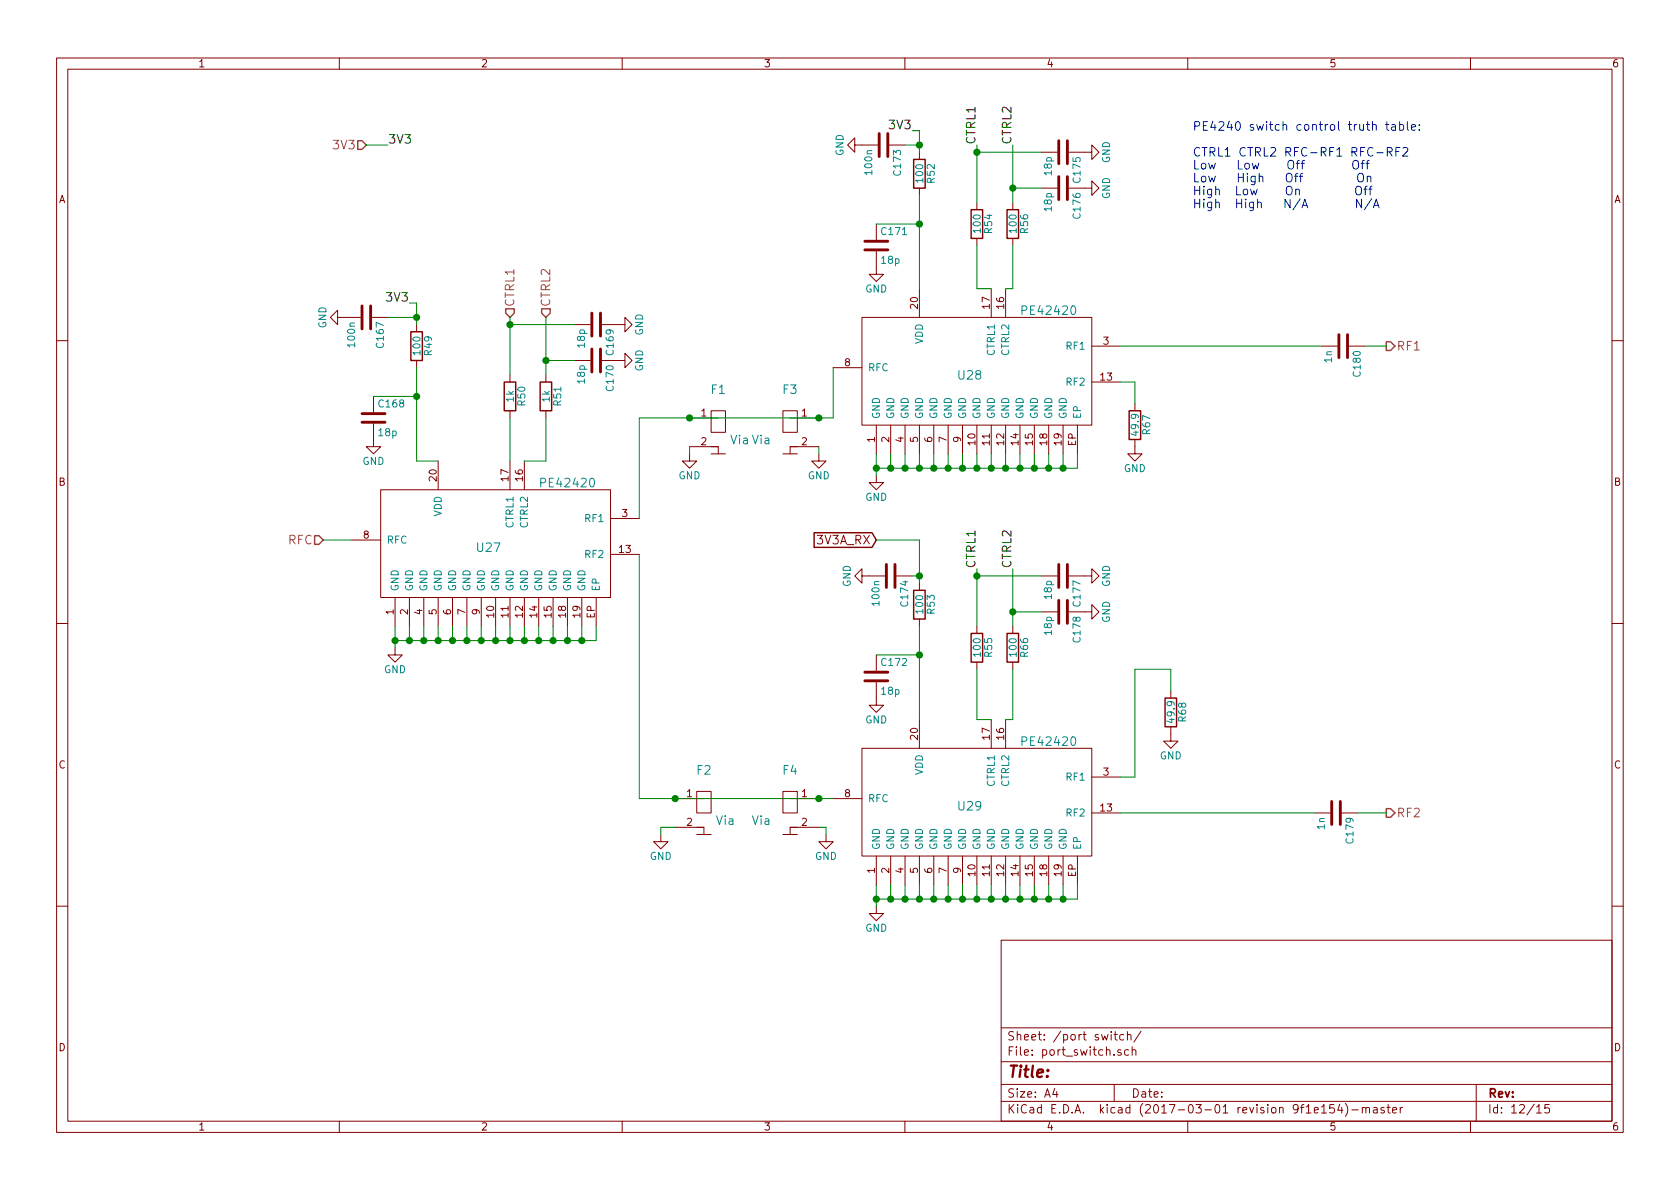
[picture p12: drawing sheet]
EESchema Schematic File Version 2
LIBS:power
LIBS:device
LIBS:transistors
LIBS:conn
LIBS:linear
LIBS:regul
LIBS:74xx
LIBS:cmos4000
LIBS:adc-dac
LIBS:memory
LIBS:xilinx
LIBS:microcontrollers
LIBS:dsp
LIBS:microchip
LIBS:analog_switches
LIBS:motorola
LIBS:texas
LIBS:intel
LIBS:audio
LIBS:interface
LIBS:digital-audio
LIBS:philips
LIBS:display
LIBS:cypress
LIBS:siliconi
LIBS:opto
LIBS:atmel
LIBS:contrib
LIBS:valves
LIBS:vna
LIBS:vna2-cache
EELAYER 26 0
EELAYER END
$Descr A4 11693 8268
encoding utf-8
Sheet 12 15
Title ""
Date ""
Rev ""
Comp ""
Comment1 ""
Comment2 ""
Comment3 ""
Comment4 ""
$EndDescr
$Comp
L PE42420 U27
U 1 1
P 3400 3750
F 0 "U27" H 3400 3700 60  0000 C CNN
F 1 "PE42420" H 3950 4150 60  0000 C CNN
F 2 "VNA:TFLGA-20" H 2900 4300 60  0001 C CNN
F 3 "" H 2900 4300 60  0001 C CNN
	1    3400 3750
	1    0    0    -1  
$EndComp
$Comp
L PE42420 U28
U 1 1
P 6750 2550
F 0 "U28" H 6750 2500 60  0000 C CNN
F 1 "PE42420" H 7300 2950 60  0000 C CNN
F 2 "VNA:TFLGA-20" H 6250 3100 60  0001 C CNN
F 3 "" H 6250 3100 60  0001 C CNN
	1    6750 2550
	1    0    0    -1  
$EndComp
$Comp
L PE42420 U29
U 1 1
P 6750 5550
F 0 "U29" H 6750 5500 60  0000 C CNN
F 1 "PE42420" H 7300 5950 60  0000 C CNN
F 2 "VNA:TFLGA-20" H 6250 6100 60  0001 C CNN
F 3 "" H 6250 6100 60  0001 C CNN
	1    6750 5550
	1    0    0    -1  
$EndComp
Text HLabel 2250 3750 0    60   Input ~ 0
RFC
Text HLabel 9650 2400 2    60   Output ~ 0
RF1
Text HLabel 9650 5650 2    60   Output ~ 0
RF2
$Comp
L R R67
U 1 1
P 7900 2950
F 0 "R67" V 7980 2950 50  0000 C CNN
F 1 "49.9" V 7900 2950 50  0000 C CNN
F 2 "VNA:R_0402b" V 7830 2950 30  0001 C CNN
F 3 "" H 7900 2950 30  0000 C CNN
	1    7900 2950
	1    0    0    -1  
$EndComp
$Comp
L GND #PWR0262
U 1 1
P 7900 3100
F 0 "#PWR0262" H 7900 2850 50  0001 C CNN
F 1 "GND" H 7900 2950 50  0000 C CNN
F 2 "" H 7900 3100 60  0000 C CNN
F 3 "" H 7900 3100 60  0000 C CNN
	1    7900 3100
	1    0    0    -1  
$EndComp
$Comp
L R R68
U 1 1
P 8150 4950
F 0 "R68" V 8230 4950 50  0000 C CNN
F 1 "49.9" V 8150 4950 50  0000 C CNN
F 2 "VNA:R_0402b" V 8080 4950 30  0001 C CNN
F 3 "" H 8150 4950 30  0000 C CNN
	1    8150 4950
	1    0    0    -1  
$EndComp
$Comp
L GND #PWR0263
U 1 1
P 8150 5100
F 0 "#PWR0263" H 8150 4850 50  0001 C CNN
F 1 "GND" H 8150 4950 50  0000 C CNN
F 2 "" H 8150 5100 60  0000 C CNN
F 3 "" H 8150 5100 60  0000 C CNN
	1    8150 5100
	1    0    0    -1  
$EndComp
$Comp
L GND #PWR0264
U 1 1
P 6100 3300
F 0 "#PWR0264" H 6100 3050 50  0001 C CNN
F 1 "GND" H 6100 3150 50  0000 C CNN
F 2 "" H 6100 3300 60  0000 C CNN
F 3 "" H 6100 3300 60  0000 C CNN
	1    6100 3300
	1    0    0    -1  
$EndComp
$Comp
L GND #PWR0265
U 1 1
P 6100 6300
F 0 "#PWR0265" H 6100 6050 50  0001 C CNN
F 1 "GND" H 6100 6150 50  0000 C CNN
F 2 "" H 6100 6300 60  0000 C CNN
F 3 "" H 6100 6300 60  0000 C CNN
	1    6100 6300
	1    0    0    -1  
$EndComp
$Comp
L GND #PWR0266
U 1 1
P 2750 4500
F 0 "#PWR0266" H 2750 4250 50  0001 C CNN
F 1 "GND" H 2750 4350 50  0000 C CNN
F 2 "" H 2750 4500 60  0000 C CNN
F 3 "" H 2750 4500 60  0000 C CNN
	1    2750 4500
	1    0    0    -1  
$EndComp
$Comp
L R R49
U 1 1
P 2900 2400
F 0 "R49" V 2980 2400 50  0000 C CNN
F 1 "100" V 2900 2400 50  0000 C CNN
F 2 "VNA:R_0402b" V 2830 2400 30  0001 C CNN
F 3 "" H 2900 2400 30  0000 C CNN
	1    2900 2400
	1    0    0    -1  
$EndComp
Text Label 2850 2100 2    60   ~ 0
3V3
$Comp
L C C168
U 1 1
P 2600 2900
F 0 "C168" H 2625 3000 50  0000 L CNN
F 1 "18p" H 2625 2800 50  0000 L CNN
F 2 "VNA:C_0402b" H 2638 2750 30  0001 C CNN
F 3 "" H 2600 2900 60  0000 C CNN
	1    2600 2900
	1    0    0    -1  
$EndComp
$Comp
L GND #PWR0267
U 1 1
P 2600 3050
F 0 "#PWR0267" H 2600 2800 50  0001 C CNN
F 1 "GND" H 2600 2900 50  0000 C CNN
F 2 "" H 2600 3050 60  0000 C CNN
F 3 "" H 2600 3050 60  0000 C CNN
	1    2600 3050
	1    0    0    -1  
$EndComp
$Comp
L R R52
U 1 1
P 6400 1200
F 0 "R52" V 6480 1200 50  0000 C CNN
F 1 "100" V 6400 1200 50  0000 C CNN
F 2 "VNA:R_0402b" V 6330 1200 30  0001 C CNN
F 3 "" H 6400 1200 30  0000 C CNN
	1    6400 1200
	1    0    0    -1  
$EndComp
Text Label 6350 900  2    60   ~ 0
3V3
$Comp
L C C171
U 1 1
P 6100 1700
F 0 "C171" H 6125 1800 50  0000 L CNN
F 1 "18p" H 6125 1600 50  0000 L CNN
F 2 "VNA:C_0402b" H 6138 1550 30  0001 C CNN
F 3 "" H 6100 1700 60  0000 C CNN
	1    6100 1700
	1    0    0    -1  
$EndComp
$Comp
L GND #PWR0268
U 1 1
P 6100 1850
F 0 "#PWR0268" H 6100 1600 50  0001 C CNN
F 1 "GND" H 6100 1700 50  0000 C CNN
F 2 "" H 6100 1850 60  0000 C CNN
F 3 "" H 6100 1850 60  0000 C CNN
	1    6100 1850
	1    0    0    -1  
$EndComp
$Comp
L R R53
U 1 1
P 6400 4200
F 0 "R53" V 6480 4200 50  0000 C CNN
F 1 "100" V 6400 4200 50  0000 C CNN
F 2 "VNA:R_0402b" V 6330 4200 30  0001 C CNN
F 3 "" H 6400 4200 30  0000 C CNN
	1    6400 4200
	1    0    0    -1  
$EndComp
$Comp
L C C172
U 1 1
P 6100 4700
F 0 "C172" H 6125 4800 50  0000 L CNN
F 1 "18p" H 6125 4600 50  0000 L CNN
F 2 "VNA:C_0402b" H 6138 4550 30  0001 C CNN
F 3 "" H 6100 4700 60  0000 C CNN
	1    6100 4700
	1    0    0    -1  
$EndComp
$Comp
L GND #PWR0269
U 1 1
P 6100 4850
F 0 "#PWR0269" H 6100 4600 50  0001 C CNN
F 1 "GND" H 6100 4700 50  0000 C CNN
F 2 "" H 6100 4850 60  0000 C CNN
F 3 "" H 6100 4850 60  0000 C CNN
	1    6100 4850
	1    0    0    -1  
$EndComp
$Comp
L R R50
U 1 1
P 3550 2750
F 0 "R50" V 3630 2750 50  0000 C CNN
F 1 "1k" V 3550 2750 50  0000 C CNN
F 2 "VNA:R_0402b" V 3480 2750 30  0001 C CNN
F 3 "" H 3550 2750 30  0000 C CNN
	1    3550 2750
	1    0    0    -1  
$EndComp
$Comp
L R R51
U 1 1
P 3800 2750
F 0 "R51" V 3880 2750 50  0000 C CNN
F 1 "1k" V 3800 2750 50  0000 C CNN
F 2 "VNA:R_0402b" V 3730 2750 30  0001 C CNN
F 3 "" H 3800 2750 30  0000 C CNN
	1    3800 2750
	1    0    0    -1  
$EndComp
Text HLabel 2550 1000 0    60   Input ~ 0
3V3
Text Label 2700 1000 0    60   ~ 0
3V3
Text Notes 8300 1450 0    60   ~ 0
PE4240 switch control truth table:\n\nCTRL1 CTRL2 RFC-RF1 RFC-RF2\nLow   Low    Off       Off\nLow   High   Off        On\nHigh  Low    On        Off\nHigh  High   N/A       N/A
Text HLabel 3550 2200 1    60   Input ~ 0
CTRL1
Text HLabel 3800 2200 1    60   Input ~ 0
CTRL2
Text Label 6800 1000 1    60   ~ 0
CTRL1
$Comp
L R R54
U 1 1
P 6800 1550
F 0 "R54" V 6880 1550 50  0000 C CNN
F 1 "100" V 6800 1550 50  0000 C CNN
F 2 "VNA:R_0402b" V 6730 1550 30  0001 C CNN
F 3 "" H 6800 1550 30  0000 C CNN
	1    6800 1550
	1    0    0    -1  
$EndComp
$Comp
L R R56
U 1 1
P 7050 1550
F 0 "R56" V 7130 1550 50  0000 C CNN
F 1 "100" V 7050 1550 50  0000 C CNN
F 2 "VNA:R_0402b" V 6980 1550 30  0001 C CNN
F 3 "" H 7050 1550 30  0000 C CNN
	1    7050 1550
	1    0    0    -1  
$EndComp
Text Label 7050 1000 1    60   ~ 0
CTRL2
Text Label 6800 3950 1    60   ~ 0
CTRL1
$Comp
L R R55
U 1 1
P 6800 4500
F 0 "R55" V 6880 4500 50  0000 C CNN
F 1 "100" V 6800 4500 50  0000 C CNN
F 2 "VNA:R_0402b" V 6730 4500 30  0001 C CNN
F 3 "" H 6800 4500 30  0000 C CNN
	1    6800 4500
	1    0    0    -1  
$EndComp
$Comp
L R R66
U 1 1
P 7050 4500
F 0 "R66" V 7130 4500 50  0000 C CNN
F 1 "100" V 7050 4500 50  0000 C CNN
F 2 "VNA:R_0402b" V 6980 4500 30  0001 C CNN
F 3 "" H 7050 4500 30  0000 C CNN
	1    7050 4500
	1    0    0    -1  
$EndComp
Text Label 7050 3950 1    60   ~ 0
CTRL2
$Comp
L C C178
U 1 1
P 7400 4250
F 0 "C178" H 7425 4350 50  0000 L CNN
F 1 "18p" H 7425 4150 50  0000 L CNN
F 2 "VNA:C_0402b" H 7438 4100 30  0001 C CNN
F 3 "" H 7400 4250 60  0000 C CNN
	1    7400 4250
	0    1    1    0   
$EndComp
$Comp
L C C177
U 1 1
P 7400 4000
F 0 "C177" H 7425 4100 50  0000 L CNN
F 1 "18p" H 7425 3900 50  0000 L CNN
F 2 "VNA:C_0402b" H 7438 3850 30  0001 C CNN
F 3 "" H 7400 4000 60  0000 C CNN
	1    7400 4000
	0    1    1    0   
$EndComp
$Comp
L GND #PWR0270
U 1 1
P 7550 4000
F 0 "#PWR0270" H 7550 3750 50  0001 C CNN
F 1 "GND" H 7550 3850 50  0000 C CNN
F 2 "" H 7550 4000 60  0000 C CNN
F 3 "" H 7550 4000 60  0000 C CNN
	1    7550 4000
	0    -1   -1   0   
$EndComp
$Comp
L GND #PWR0271
U 1 1
P 7550 4250
F 0 "#PWR0271" H 7550 4000 50  0001 C CNN
F 1 "GND" H 7550 4100 50  0000 C CNN
F 2 "" H 7550 4250 60  0000 C CNN
F 3 "" H 7550 4250 60  0000 C CNN
	1    7550 4250
	0    -1   -1   0   
$EndComp
$Comp
L C C176
U 1 1
P 7400 1300
F 0 "C176" H 7425 1400 50  0000 L CNN
F 1 "18p" H 7425 1200 50  0000 L CNN
F 2 "VNA:C_0402b" H 7438 1150 30  0001 C CNN
F 3 "" H 7400 1300 60  0000 C CNN
	1    7400 1300
	0    1    1    0   
$EndComp
$Comp
L C C175
U 1 1
P 7400 1050
F 0 "C175" H 7425 1150 50  0000 L CNN
F 1 "18p" H 7425 950 50  0000 L CNN
F 2 "VNA:C_0402b" H 7438 900 30  0001 C CNN
F 3 "" H 7400 1050 60  0000 C CNN
	1    7400 1050
	0    1    1    0   
$EndComp
$Comp
L GND #PWR0272
U 1 1
P 7550 1050
F 0 "#PWR0272" H 7550 800 50  0001 C CNN
F 1 "GND" H 7550 900 50  0000 C CNN
F 2 "" H 7550 1050 60  0000 C CNN
F 3 "" H 7550 1050 60  0000 C CNN
	1    7550 1050
	0    -1   -1   0   
$EndComp
$Comp
L GND #PWR0273
U 1 1
P 7550 1300
F 0 "#PWR0273" H 7550 1050 50  0001 C CNN
F 1 "GND" H 7550 1150 50  0000 C CNN
F 2 "" H 7550 1300 60  0000 C CNN
F 3 "" H 7550 1300 60  0000 C CNN
	1    7550 1300
	0    -1   -1   0   
$EndComp
$Comp
L C C170
U 1 1
P 4150 2500
F 0 "C170" H 4175 2600 50  0000 L CNN
F 1 "18p" H 4175 2400 50  0000 L CNN
F 2 "VNA:C_0402b" H 4188 2350 30  0001 C CNN
F 3 "" H 4150 2500 60  0000 C CNN
	1    4150 2500
	0    1    1    0   
$EndComp
$Comp
L C C169
U 1 1
P 4150 2250
F 0 "C169" H 4175 2350 50  0000 L CNN
F 1 "18p" H 4175 2150 50  0000 L CNN
F 2 "VNA:C_0402b" H 4188 2100 30  0001 C CNN
F 3 "" H 4150 2250 60  0000 C CNN
	1    4150 2250
	0    1    1    0   
$EndComp
$Comp
L GND #PWR0274
U 1 1
P 4300 2250
F 0 "#PWR0274" H 4300 2000 50  0001 C CNN
F 1 "GND" H 4300 2100 50  0000 C CNN
F 2 "" H 4300 2250 60  0000 C CNN
F 3 "" H 4300 2250 60  0000 C CNN
	1    4300 2250
	0    -1   -1   0   
$EndComp
$Comp
L GND #PWR0275
U 1 1
P 4300 2500
F 0 "#PWR0275" H 4300 2250 50  0001 C CNN
F 1 "GND" H 4300 2350 50  0000 C CNN
F 2 "" H 4300 2500 60  0000 C CNN
F 3 "" H 4300 2500 60  0000 C CNN
	1    4300 2500
	0    -1   -1   0   
$EndComp
$Comp
L C C167
U 1 1
P 2550 2200
F 0 "C167" H 2575 2300 50  0000 L CNN
F 1 "100n" H 2575 2100 50  0000 L CNN
F 2 "VNA:C_0402b" H 2588 2050 30  0001 C CNN
F 3 "" H 2550 2200 60  0000 C CNN
	1    2550 2200
	0    1    1    0   
$EndComp
$Comp
L GND #PWR0276
U 1 1
P 2400 2200
F 0 "#PWR0276" H 2400 1950 50  0001 C CNN
F 1 "GND" H 2400 2050 50  0000 C CNN
F 2 "" H 2400 2200 60  0000 C CNN
F 3 "" H 2400 2200 60  0000 C CNN
	1    2400 2200
	0    1    1    0   
$EndComp
$Comp
L C C173
U 1 1
P 6150 1000
F 0 "C173" H 6175 1100 50  0000 L CNN
F 1 "100n" H 6175 900 50  0000 L CNN
F 2 "VNA:C_0402b" H 6188 850 30  0001 C CNN
F 3 "" H 6150 1000 60  0000 C CNN
	1    6150 1000
	0    1    1    0   
$EndComp
$Comp
L GND #PWR0277
U 1 1
P 6000 1000
F 0 "#PWR0277" H 6000 750 50  0001 C CNN
F 1 "GND" H 6000 850 50  0000 C CNN
F 2 "" H 6000 1000 60  0000 C CNN
F 3 "" H 6000 1000 60  0000 C CNN
	1    6000 1000
	0    1    1    0   
$EndComp
$Comp
L C C174
U 1 1
P 6200 4000
F 0 "C174" H 6225 4100 50  0000 L CNN
F 1 "100n" H 6225 3900 50  0000 L CNN
F 2 "VNA:C_0402b" H 6238 3850 30  0001 C CNN
F 3 "" H 6200 4000 60  0000 C CNN
	1    6200 4000
	0    1    1    0   
$EndComp
$Comp
L GND #PWR0278
U 1 1
P 6050 4000
F 0 "#PWR0278" H 6050 3750 50  0001 C CNN
F 1 "GND" H 6050 3850 50  0000 C CNN
F 2 "" H 6050 4000 60  0000 C CNN
F 3 "" H 6050 4000 60  0000 C CNN
	1    6050 4000
	0    1    1    0   
$EndComp
$Comp
L C C180
U 1 1
P 9350 2400
F 0 "C180" H 9375 2500 50  0000 L CNN
F 1 "1n" H 9375 2300 50  0000 L CNN
F 2 "VNA:C_0402b" H 9388 2250 30  0001 C CNN
F 3 "" H 9350 2400 60  0000 C CNN
	1    9350 2400
	0    1    1    0   
$EndComp
$Comp
L C C179
U 1 1
P 9300 5650
F 0 "C179" H 9325 5750 50  0000 L CNN
F 1 "1n" H 9325 5550 50  0000 L CNN
F 2 "VNA:C_0402b" H 9338 5500 30  0001 C CNN
F 3 "" H 9300 5650 60  0000 C CNN
	1    9300 5650
	0    1    1    0   
$EndComp
$Comp
L Via F1
U 1 1
P 5000 2900
F 0 "F1" H 5000 3100 60  0000 C CNN
F 1 "Via" H 5150 2750 60  0000 C CNN
F 2 "VNA:RF_via" H 5000 2900 60  0001 C CNN
F 3 "" H 5000 2900 60  0001 C CNN
	1    5000 2900
	1    0    0    -1  
$EndComp
$Comp
L Via F3
U 1 1
P 5500 2900
F 0 "F3" H 5500 3100 60  0000 C CNN
F 1 "Via" H 5700 2750 60  0000 C CNN
F 2 "VNA:RF_via" H 5500 2900 60  0001 C CNN
F 3 "" H 5500 2900 60  0001 C CNN
	1    5500 2900
	-1   0    0    -1  
$EndComp
$Comp
L GND #PWR0279
U 1 1
P 4800 3150
F 0 "#PWR0279" H 4800 2900 50  0001 C CNN
F 1 "GND" H 4800 3000 50  0000 C CNN
F 2 "" H 4800 3150 60  0000 C CNN
F 3 "" H 4800 3150 60  0000 C CNN
	1    4800 3150
	1    0    0    -1  
$EndComp
$Comp
L GND #PWR0280
U 1 1
P 5700 3150
F 0 "#PWR0280" H 5700 2900 50  0001 C CNN
F 1 "GND" H 5700 3000 50  0000 C CNN
F 2 "" H 5700 3150 60  0000 C CNN
F 3 "" H 5700 3150 60  0000 C CNN
	1    5700 3150
	1    0    0    -1  
$EndComp
$Comp
L Via F2
U 1 1
P 4900 5550
F 0 "F2" H 4900 5750 60  0000 C CNN
F 1 "Via" H 5050 5400 60  0000 C CNN
F 2 "VNA:RF_via" H 4900 5550 60  0001 C CNN
F 3 "" H 4900 5550 60  0001 C CNN
	1    4900 5550
	1    0    0    -1  
$EndComp
$Comp
L Via F4
U 1 1
P 5500 5550
F 0 "F4" H 5500 5750 60  0000 C CNN
F 1 "Via" H 5700 5400 60  0000 C CNN
F 2 "VNA:RF_via" H 5500 5550 60  0001 C CNN
F 3 "" H 5500 5550 60  0001 C CNN
	1    5500 5550
	-1   0    0    -1  
$EndComp
$Comp
L GND #PWR0281
U 1 1
P 4600 5800
F 0 "#PWR0281" H 4600 5550 50  0001 C CNN
F 1 "GND" H 4600 5650 50  0000 C CNN
F 2 "" H 4600 5800 60  0000 C CNN
F 3 "" H 4600 5800 60  0000 C CNN
	1    4600 5800
	1    0    0    -1  
$EndComp
$Comp
L GND #PWR0282
U 1 1
P 5750 5800
F 0 "#PWR0282" H 5750 5550 50  0001 C CNN
F 1 "GND" H 5750 5650 50  0000 C CNN
F 2 "" H 5750 5800 60  0000 C CNN
F 3 "" H 5750 5800 60  0000 C CNN
	1    5750 5800
	1    0    0    -1  
$EndComp
Text GLabel 6100 3750 0    60   Input ~ 0
3V3A_RX
Wire Wire Line
	2250 3750 2450 3750
Wire Wire Line
	7900 4650 8150 4650
Wire Wire Line
	8150 4650 8150 4800
Wire Wire Line
	6100 3150 6100 3300
Wire Wire Line
	6200 3150 6200 3250
Wire Wire Line
	6100 3250 7500 3250
Connection ~ 6100 3250
Wire Wire Line
	6300 3250 6300 3150
Connection ~ 6200 3250
Wire Wire Line
	6400 3250 6400 3150
Connection ~ 6300 3250
Wire Wire Line
	6500 3250 6500 3150
Connection ~ 6400 3250
Wire Wire Line
	6600 3250 6600 3150
Connection ~ 6500 3250
Wire Wire Line
	6700 3250 6700 3150
Connection ~ 6600 3250
Wire Wire Line
	6800 3250 6800 3150
Connection ~ 6700 3250
Wire Wire Line
	6900 3250 6900 3150
Connection ~ 6800 3250
Wire Wire Line
	7000 3250 7000 3150
Connection ~ 6900 3250
Wire Wire Line
	7100 3250 7100 3150
Connection ~ 7000 3250
Wire Wire Line
	7200 3250 7200 3150
Connection ~ 7100 3250
Wire Wire Line
	7300 3250 7300 3150
Connection ~ 7200 3250
Wire Wire Line
	7400 3250 7400 3150
Connection ~ 7300 3250
Wire Wire Line
	6100 6150 6100 6300
Wire Wire Line
	6200 6150 6200 6250
Wire Wire Line
	6100 6250 7500 6250
Connection ~ 6100 6250
Wire Wire Line
	6300 6250 6300 6150
Connection ~ 6200 6250
Wire Wire Line
	6400 6250 6400 6150
Connection ~ 6300 6250
Wire Wire Line
	6500 6250 6500 6150
Connection ~ 6400 6250
Wire Wire Line
	6600 6250 6600 6150
Connection ~ 6500 6250
Wire Wire Line
	6700 6250 6700 6150
Connection ~ 6600 6250
Wire Wire Line
	6800 6250 6800 6150
Connection ~ 6700 6250
Wire Wire Line
	6900 6250 6900 6150
Connection ~ 6800 6250
Wire Wire Line
	7000 6250 7000 6150
Connection ~ 6900 6250
Wire Wire Line
	7100 6250 7100 6150
Connection ~ 7000 6250
Wire Wire Line
	7200 6250 7200 6150
Connection ~ 7100 6250
Wire Wire Line
	7300 6250 7300 6150
Connection ~ 7200 6250
Wire Wire Line
	7400 6250 7400 6150
Connection ~ 7300 6250
Wire Wire Line
	2750 4350 2750 4500
Wire Wire Line
	2850 4350 2850 4450
Wire Wire Line
	2750 4450 4150 4450
Connection ~ 2750 4450
Wire Wire Line
	2950 4450 2950 4350
Connection ~ 2850 4450
Wire Wire Line
	3050 4450 3050 4350
Connection ~ 2950 4450
Wire Wire Line
	3150 4450 3150 4350
Connection ~ 3050 4450
Wire Wire Line
	3250 4450 3250 4350
Connection ~ 3150 4450
Wire Wire Line
	3350 4450 3350 4350
Connection ~ 3250 4450
Wire Wire Line
	3450 4450 3450 4350
Connection ~ 3350 4450
Wire Wire Line
	3550 4450 3550 4350
Connection ~ 3450 4450
Wire Wire Line
	3650 4450 3650 4350
Connection ~ 3550 4450
Wire Wire Line
	3750 4450 3750 4350
Connection ~ 3650 4450
Wire Wire Line
	3850 4450 3850 4350
Connection ~ 3750 4450
Wire Wire Line
	3950 4450 3950 4350
Connection ~ 3850 4450
Wire Wire Line
	4050 4450 4050 4350
Connection ~ 3950 4450
Wire Wire Line
	4450 2900 4450 3600
Connection ~ 2900 2750
Wire Wire Line
	2900 2750 2600 2750
Wire Wire Line
	2900 3200 3050 3200
Wire Wire Line
	2850 2100 2900 2100
Wire Wire Line
	2900 2100 2900 2250
Wire Wire Line
	2900 2550 2900 3200
Connection ~ 6400 1550
Wire Wire Line
	6400 1550 6100 1550
Wire Wire Line
	6350 900  6400 900 
Wire Wire Line
	6400 900  6400 1050
Wire Wire Line
	6400 1350 6400 2000
Connection ~ 6400 4550
Wire Wire Line
	6400 4550 6100 4550
Wire Wire Line
	6400 3750 6400 4050
Wire Wire Line
	6400 4350 6400 5000
Wire Wire Line
	3550 2900 3550 3200
Wire Wire Line
	3800 2900 3800 3200
Wire Wire Line
	3800 3200 3650 3200
Wire Wire Line
	2700 1000 2550 1000
Wire Wire Line
	3550 2200 3550 2600
Wire Wire Line
	3800 2200 3800 2600
Wire Wire Line
	6800 1000 6800 1400
Wire Wire Line
	7050 1000 7050 1400
Wire Wire Line
	6800 1700 6800 2000
Wire Wire Line
	6800 2000 6900 2000
Wire Wire Line
	7050 1700 7050 2000
Wire Wire Line
	7050 2000 7000 2000
Wire Wire Line
	6800 3950 6800 4350
Wire Wire Line
	7050 3950 7050 4350
Wire Wire Line
	6800 4650 6800 5000
Wire Wire Line
	7050 4650 7050 5000
Wire Wire Line
	7050 5000 7000 5000
Wire Wire Line
	6800 5000 6900 5000
Wire Wire Line
	6800 4000 7250 4000
Connection ~ 6800 4000
Wire Wire Line
	7250 4250 7050 4250
Connection ~ 7050 4250
Wire Wire Line
	7250 1050 6800 1050
Connection ~ 6800 1050
Wire Wire Line
	7250 1300 7050 1300
Connection ~ 7050 1300
Wire Wire Line
	4000 2250 3550 2250
Connection ~ 3550 2250
Wire Wire Line
	4000 2500 3800 2500
Connection ~ 3800 2500
Wire Wire Line
	5800 2900 5800 2550
Wire Wire Line
	2700 2200 2900 2200
Connection ~ 2900 2200
Wire Wire Line
	6300 1000 6400 1000
Connection ~ 6400 1000
Wire Wire Line
	6350 4000 6400 4000
Connection ~ 6400 4000
Wire Wire Line
	9500 2400 9650 2400
Wire Wire Line
	9650 5650 9450 5650
Connection ~ 5700 2900
Connection ~ 4800 2900
Wire Wire Line
	4800 3100 4800 3150
Wire Wire Line
	5700 3100 5700 3150
Connection ~ 5700 5550
Connection ~ 4700 5550
Wire Wire Line
	5750 5800 5750 5750
Wire Wire Line
	5750 5750 5700 5750
Wire Wire Line
	4150 4450 4150 4350
Connection ~ 4050 4450
Wire Wire Line
	7800 5400 7900 5400
Wire Wire Line
	7900 5400 7900 4650
Wire Wire Line
	7500 6250 7500 6150
Connection ~ 7400 6250
Wire Wire Line
	7800 2650 7900 2650
Wire Wire Line
	7900 2650 7900 2800
Wire Wire Line
	7500 3250 7500 3150
Connection ~ 7400 3250
Wire Wire Line
	6100 3750 6400 3750
Wire Wire Line
	7800 2400 9200 2400
Wire Wire Line
	4700 5750 4600 5750
Wire Wire Line
	4600 5750 4600 5800
Wire Wire Line
	4450 2900 5800 2900
Wire Wire Line
	4450 5550 5800 5550
Wire Wire Line
	4450 5550 4450 3850
Wire Wire Line
	9150 5650 7800 5650
$EndSCHEMATC
